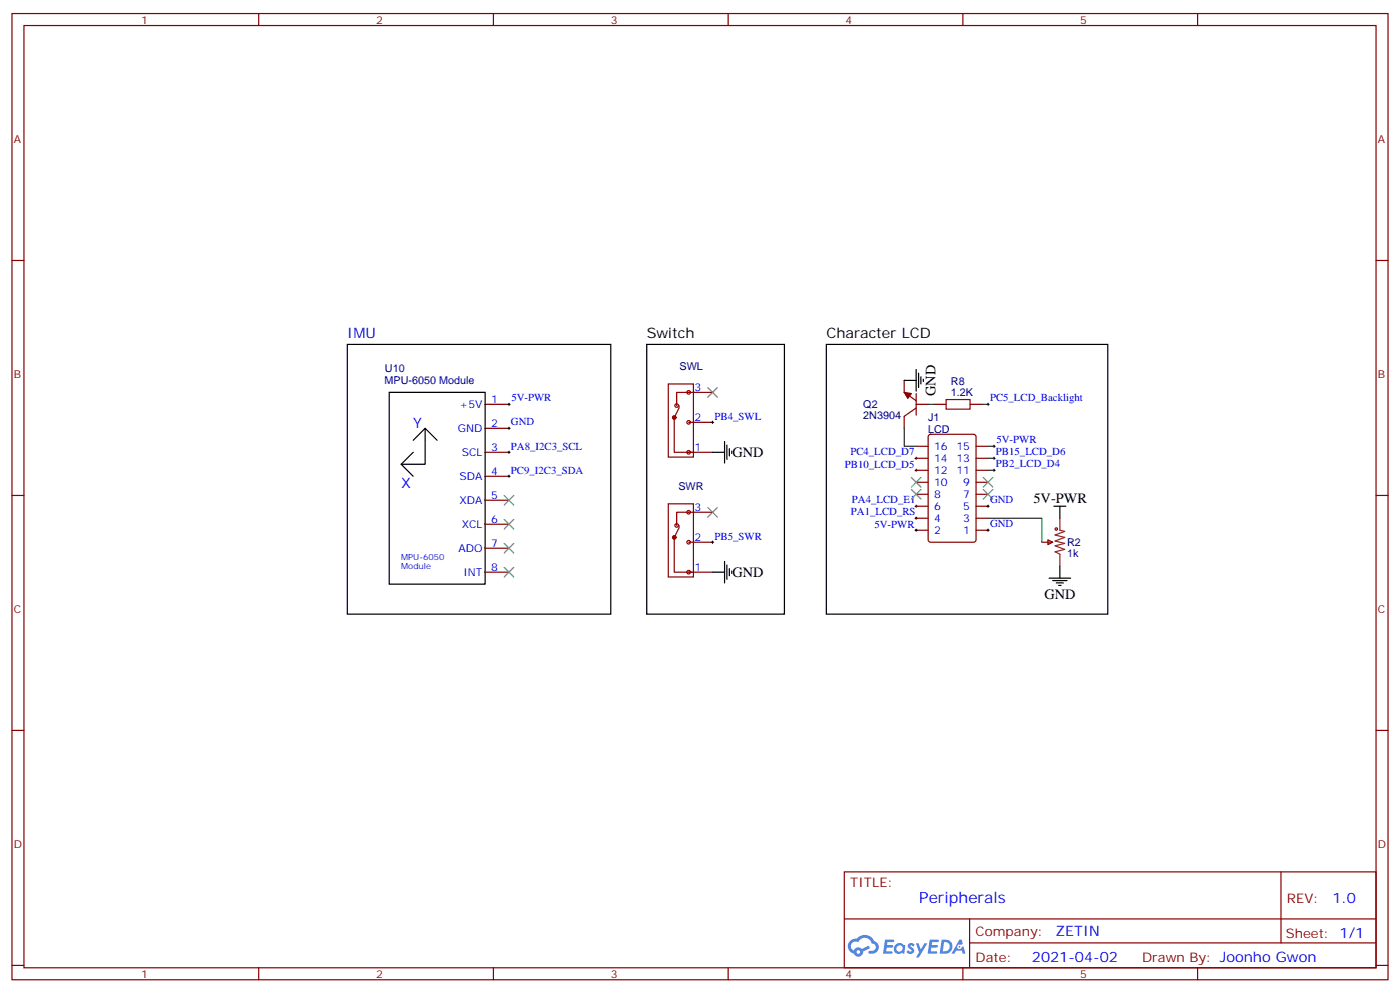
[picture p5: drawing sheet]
<svg xmlns="http://www.w3.org/2000/svg" width="412mm" height="292mm" viewBox="0 0 412 292" stroke-linecap="round" stroke-linejoin="round" font-family="sans-serif">
<g fill="none" stroke="#870000" stroke-width=".35">
<path d="M3.5 4h405.4v284.3h-405.4zM7.1 7.5h398.2v277.3h-398.2zM76.2 4v3.5M145.3 4v3.5M214.5 4v3.5M283.6 4v3.5M352.8 4v3.5M3.5 76.7h3.6M405.3 76.7h3.6M3.5 145.8h3.6M405.3 145.8h3.6M3.5 214.9h3.6"/>
<path d="M405.3 214.9h3.6M248.7 256.6h156.6v28.2h-156.6zM377.3 256.6v20.9M248.7 270.4h156.5M285.6 277.5h119.6M285.6 270.4v14.1M3.5 284.1h3.6M76.2 284.8v3.5M145.3 284.8v3.5M214.5 284.8v3.5M283.6 284.8v3.5M352.8 284.8v3.5"/>
<path d="M405.3 284.1h3.6"/>
</g>
<g fill="#5487ff">
<path d="M267.7 277.8a1.22 1.22 0 0 1 1.7 .2l-.4 .6a.47 .47 0 0 0-.3-.4 .47 .47 0 0 0-.5 .2l.1 .2a1.14 1.14 0 0 1 .8 1.8 1.14 1.14 0 0 1-1.9 0l-.2-.2 .5-.6 .7 .4a.29 .29 0 0 0 .3-.2 .29 .29 0 0 0-.2-.3 1.04 1.04 0 0 1-.6-1.7z"/>
<path d="M260.7 276.5h2.4l.3 .2-.2 .5h-1.8l-.1 .9h1.5l.3 .4-.3 .3h-1.6l-.2 1.1 1.7 .1 .2 .3-.2 .3-2.6 .1z"/>
<path d="M273.8 276.5h2.4l.3 .2-.1 .5h-1.8l-.2 .9h1.6l.3 .4-.4 .3h-1.6l-.1 1.1 1.7 .1 .2 .3-.2 .3-2.6 .1z"/>
<path d="M282.6 276.5h.7l.3 1.3-.6 .3a.69 .69 0 0 0-1 .3 .69 .69 0 0 0 .4 .9 .69 .69 0 0 0 .9-.6l.5-.3 .6 2.2h-.8l-.2-.8h-1.8l-.5 .8h-.8z"/>
<path d="M269.8 277.6h.8l.6 1.8 1.1-1.8h.9l-2.6 4.2h-.8l.9-1.6z"/>
<path d="M277.4 276.5l-.6 4.2h1.3a2.11 2.11 0 0 0 2.5-2.2 2.11 2.11 0 0 0-2.5-2zM278.1 277.2a1.39 1.39 0 0 1 1.7 1.5 1.39 1.39 0 0 1-1.8 1.2h-.3z"/>
<path d="M263.7 278.1a1.54 1.54 0 0 0-.1 2.2 1.54 1.54 0 0 0 2.2 .1l.6 .3 .3-2.3-.2-.3h-.4a1.49 1.49 0 0 0-2.4 0zM264 279.1a.94 .94 0 0 1 1.8 0 .94 .94 0 0 1-1.8 0z"/>
<path d="M250.4 276.9a2.18 2.18 0 0 0 1.1 3.7 1.44 1.44 0 0 0 1.6 .9 1.44 1.44 0 0 0 1.2-1.5l2-1-.5-.7-1.9 1a1.47 1.47 0 0 0-2.4 .4 1.39 1.39 0 0 1-.7-1.9 1.39 1.39 0 0 1 2-.5 2.12 2.12 0 0 1 2.2-1.3 2.12 2.12 0 0 1 1.9 1.7 1.14 1.14 0 0 1 1.1 1.4 1.14 1.14 0 0 1-1.7 .7 .43 .43 0 0 0-.5 .4 .43 .43 0 0 0 .4 .5 1.98 1.98 0 0 0 2.5-1.3 1.98 1.98 0 0 0-1.2-2.5 3.1 3.1 0 0 0-5.3-.7l-.9 .1zM252.3 280.2a.55 .55 0 0 1 1.1 0 .55 .55 0 0 1-1.1 0z"/>
<circle cx="282.6" cy="278.6" r=".26"/>
</g>
<path d="M202.8 115.5h7.1M202.8 124.3h7.1M202.8 133.1h7.1" fill="none" stroke="#870000" stroke-width=".35"/>
<g fill="none" stroke="#900" stroke-width=".35">
<path d="M202.8 115.5h-3.5v3.8"/>
<circle cx="199.3" cy="119.3" r=".53"/>
<circle cx="202.8" cy="115.5" r=".53"/>
<circle cx="202.8" cy="133.1" r=".53"/>
<circle cx="202.8" cy="124.3" r=".53"/>
</g>
<circle cx="198.6" cy="122.9" r=".53" fill="#870000" stroke="#900" stroke-width=".35"/>
<g fill="none" stroke="#900" stroke-width=".35">
<path d="M200 119.3v.8l-1.4 2.8M198.6 122.5v10.6h5.3M202.8 150.7h-3.5v3.9"/>
<circle cx="199.3" cy="154.6" r=".53"/>
<circle cx="202.8" cy="150.7" r=".53"/>
<circle cx="202.8" cy="159.6" r=".53"/>
<circle cx="202.8" cy="168.4" r=".53"/>
</g>
<path d="M196.8 113h7.5v21.5h-7.5zM202.8 150.7h7.1M202.8 159.6h7.1M202.8 168.4h7.1" fill="none" stroke="#870000" stroke-width=".35"/>
<circle cx="198.6" cy="158.2" r=".53" fill="#870000" stroke="#900" stroke-width=".35"/>
<path d="M198.6 157.8v10.6h5.3M200 154.6v.7l-1.4 2.9" fill="none" stroke="#900" stroke-width=".35"/>
<g fill="none" stroke="#870000" stroke-width=".35">
<path d="M142.9 119h7M266.3 111.9v3.6l3.6 2.4M269.9 119h3.5M269.9 115.8v6.4M275.2 119h3.5M285.8 119h3.5M142.9 126h7M142.9 133.1h7M269.9 120.1l-3.6 2.4v3.5M269.9 138.4h3.5M269.9 134.9h3.5M269.9 131.3h3.5"/>
<path d="M273.6 128l.5-.2h12.7l.7 .4v30.7l-.4 .6-13 .1-.6-.5-.1-30.6zM287.5 138.4h3.5M287.5 134.9h3.5M287.5 131.3h3.5M142.9 140.2h7M142.9 147.2h7M142.9 154.3h7M196.8 148.3h7.5v21.5h-7.5zM269.9 156h3.5M269.9 152.5h3.5M269.9 149h3.5M269.9 145.5h3.5"/>
<path d="M269.9 141.9h3.5M287.5 156h3.5M287.5 152.5h3.5M287.5 149h3.5M287.5 145.5h3.5M287.5 141.9h3.5M306.9 159.6h3.2M308.7 158.9l1.4 .7-1.4 .7zM142.9 161.3h7M142.9 168.4h7"/>
</g>
<g fill="none" stroke="#000" stroke-width=".35">
<path d="M102.3 101.4h77.6v79.3h-77.6zM114.7 115.5h28.2v56.4h-28.2zM190.5 101.4h40.6v79.3h-40.6zM243.4 101.4h82.9v79.3h-82.9zM266.3 111.9h3.6M269.9 108.8v6.3M270.6 109.8v4.3M271.3 110.9v2.1M272 111.6v.7M118.2 136.6l3.5 3.6M121.7 133.1l-3.5 3.5M125.2 126l-3.5 3.6"/>
<path d="M128.8 129.6l-3.6-3.6v10.6h-7M209.9 133.1h3.5M213.4 129.9v6.4M214.1 131v4.2M214.8 132v2.2M215.5 132.8v.7M310.4 149h3.6M312.2 149v3.5M209.9 168.4h3.5M213.4 165.2v6.4M214.1 166.3v4.2M214.8 167.3v2.1"/>
<path d="M215.5 168v.7M309 170.1h6.4M310.1 170.9h4.2M311.1 171.6h2.2M311.9 172.3h.7M312.2 166.6v3.5"/>
</g>
<g fill="none" stroke="#3c3" stroke-width=".35">
<path d="M208.5 114.1l2.8 2.8M211.3 114.1l-2.8 2.8M148.5 159.9l2.8 2.8M148.5 152.9l2.8 2.8M148.5 145.8l2.8 2.8M151.3 159.9l-2.8 2.8M151.3 152.9l-2.8 2.8M151.3 145.8l-2.8 2.8M208.5 149.3l2.8 2.9M211.3 149.3l-2.8 2.9M268.5 140.5l2.8 2.8M268.5 144l2.8 2.9"/>
<path d="M271.3 140.5l-2.8 2.8M271.3 144l-2.8 2.9M289.6 140.5l2.9 2.8M289.6 144l2.9 2.9M292.5 140.5l-2.9 2.8M292.5 144l-2.9 2.9M148.5 167l2.8 2.8M151.3 167l-2.8 2.8"/>
</g>
<g fill="none" stroke="#000" stroke-width=".29">
<path d="M149.6 119h.7M149.9 118.6v.7M290.7 119h.7M291 118.6v.7M149.6 126h.7M149.6 133.1h.7M149.9 125.7v.7M149.9 132.8v.7M149.9 139.8v.7M209.5 124.3h.8M209.9 123.9v.7M269.5 134.9h.7"/>
<path d="M269.5 138.4h.7M269.9 134.5v.7M269.9 138v.7M292.5 134.9h.7M292.5 138.4h.7M292.5 131.3h.7M292.8 131v.7M292.8 134.5v.7M292.8 138v.7M149.6 140.2h.7M209.5 159.6h.8M209.9 159.2v.7"/>
<path d="M269.5 149h.7M269.5 152.5h.7M269.5 156h.7M269.9 148.6v.7M269.9 152.2v.7M269.9 155.7v.7M290.7 149h.7M290.7 156h.7M291 148.6v.7M291 155.7v.7"/>
</g>
<path d="M266.3 115.5l2.2 .3-1.1 1.4z" fill="#870000" stroke="#870000" stroke-width=".35"/>
<g fill="none" stroke="#a10000" stroke-width=".35">
<path d="M278.7 117.6h7.1v2.8h-7.1z"/>
<circle cx="311.2" cy="155.7" r=".35"/>
</g>
<path d="M312.2 152.5v3.5l1.4 .4-2.8 1 2.8 .8-2.8 1 2.8 .7-2.8 .7 2.8 1.1-2.8 .7 1.4 .7v3.5" fill="none" stroke="#8c2424" stroke-width=".35"/>
<path d="M273.4 119h1.8M289.3 119h1.7M266.3 126v5.3h3.6M291 138.4h1.8M291 134.9h1.8M291 131.3h1.8M291 152.5h15.9v7.1" fill="none" stroke="#008700" stroke-width=".35"/>
<text font-size="4.6" fill="#00f" x="270.8" y="265.6">Peripherals</text>
<g font-size="4.2" fill="#00f">
<text x="102.3" y="99.6">IMU</text>
<text x="121.7" y="126">Y</text>
<text x="118.2" y="143.7">X</text>
<text x="392.5" y="265.8">1.0</text>
<text x="310.9" y="275.4">ZETIN</text>
<text x="304" y="283.2">2021-04-02</text>
</g>
<g font-size="4.2">
<text x="190.5" y="99.6">Switch</text>
<text x="243.4" y="99.6">Character LCD</text>
<text x="275.5" y="116.5" transform="rotate(-90 275.5 116.5)">GND</text>
<text x="215.7" y="134.5">GND</text>
<text x="304.4" y="148">5V-PWR</text>
<text x="215.7" y="169.8">GND</text>
<text x="307.6" y="176.1">GND</text>
</g>
<g font-size="3.9" fill="#800">
<text x="250.5" y="261.2">TITLE:</text>
<text x="379.1" y="265.8">REV:</text>
<text x="287.4" y="275.4">Company:</text>
<text x="378.7" y="276">Sheet: 1/1</text>
<text x="287.4" y="283">Date:</text>
<text x="336.4" y="283.1">Drawn By: Joonho Gwon</text>
</g>
<g font-size="3.2" fill="#800">
<text x="41.6" y="7">1</text>
<text x="110.8" y="7">2</text>
<text x="179.9" y="7">3</text>
<text x="249.1" y="7">4</text>
<text x="318.2" y="7">5</text>
<text x="4.1" y="42.1">A</text>
<text x="405.9" y="42.1">A</text>
<text x="4.1" y="111.2">B</text>
<text x="405.9" y="111.2">B</text>
<text x="4.1" y="180.4">C</text>
<text x="405.9" y="180.4">C</text>
<text x="4.1" y="249.5">D</text>
<text x="405.9" y="249.5">D</text>
<text x="41.6" y="287.8">1</text>
<text x="110.8" y="287.8">2</text>
<text x="179.9" y="287.8">3</text>
<text x="249.1" y="287.8">4</text>
<text x="318.2" y="287.8">5</text>
</g>
<g font-size="3.2" fill="#000080">
<text x="113.3" y="113.1">MPU-6050 Module</text>
<text x="113.4" y="109.6">U10</text>
<text x="200.2" y="108.8">SWL</text>
<text x="280.1" y="113.4">R8</text>
<text x="280.1" y="116.5">1.2K</text>
<text x="254.3" y="123.3">2N3904</text>
<text x="254.3" y="120.1">Q2</text>
<text x="273.4" y="123.8">J1</text>
<text x="273.4" y="127.3">LCD</text>
<text x="199.8" y="144.1">SWR</text>
<text x="314.3" y="160.7">R2</text>
<text x="314.3" y="163.9">1k</text>
</g>
<g font-size="3.2" fill="#00f">
<text x="144.6" y="118.6">1</text>
<text x="150.6" y="118.1">5V-PWR</text>
<text x="204.6" y="115.1">3</text>
<text x="291.6" y="118.1">PC5_LCD_Backlight</text>
<text x="135.4" y="120.1">+5V</text>
<text x="144.6" y="125.7">2</text>
<text x="150.5" y="125.2">GND</text>
<text x="204.6" y="123.9">2</text>
<text x="210.5" y="123.6">PB4_SWL</text>
<text x="134.9" y="127.1">GND</text>
<text x="293.5" y="130.5">5V-PWR</text>
<text x="136" y="134.2">SCL</text>
<text x="144.6" y="132.8">3</text>
<text x="150.5" y="132.4">PA8_I2C3_SCL</text>
<text x="204.6" y="132.8">1</text>
<text x="248.9" y="137.7">PB10_LCD_D5</text>
<text x="250.5" y="134">PC4_LCD_D7</text>
<text x="275.2" y="135.9">14</text>
<text x="275.2" y="132.4">16</text>
<text x="281.7" y="135.9">13</text>
<text x="281.7" y="132.4">15</text>
<text x="293.4" y="134">PB15_LCD_D6</text>
<text x="293.4" y="137.6">PB2_LCD_D4</text>
<text x="135.4" y="141.2">SDA</text>
<text x="144.6" y="139.8">4</text>
<text x="150.5" y="139.5">PC9_I2C3_SDA</text>
<text x="275.2" y="143">10</text>
<text x="275.2" y="139.5">12</text>
<text x="281.7" y="139.5">11</text>
<text x="283.7" y="143">9</text>
<text x="135.4" y="148.3">XDA</text>
<text x="144.6" y="146.9">5</text>
<text x="251" y="148.1">PA4_LCD_E1</text>
<text x="275.2" y="146.5">8</text>
<text x="283.7" y="146.5">7</text>
<text x="291.6" y="148.1">GND</text>
<text x="136" y="155.3">XCL</text>
<text x="144.6" y="153.9">6</text>
<text x="204.6" y="150.4">3</text>
<text x="250.7" y="151.7">PA1_LCD_RS</text>
<text x="257.6" y="155.4">5V-PWR</text>
<text x="275.2" y="153.6">4</text>
<text x="275.2" y="150">6</text>
<text x="283.7" y="153.6">3</text>
<text x="283.7" y="150">5</text>
<text x="291.6" y="155.2">GND</text>
<text x="144.6" y="161">7</text>
<text x="204.6" y="159.2">2</text>
<text x="210.5" y="158.9">PB5_SWR</text>
<text x="275.2" y="157.1">2</text>
<text x="283.7" y="157.1">1</text>
<text x="135.1" y="162.4">ADO</text>
<text x="136.5" y="169.4">INT</text>
<text x="144.6" y="168">8</text>
<text x="204.6" y="168">1</text>
</g>
<g font-size="2.5" fill="#00f">
<text x="118.2" y="164.9">MPU-6050</text>
<text x="118.2" y="167.3">Module</text>
</g>
</svg>
